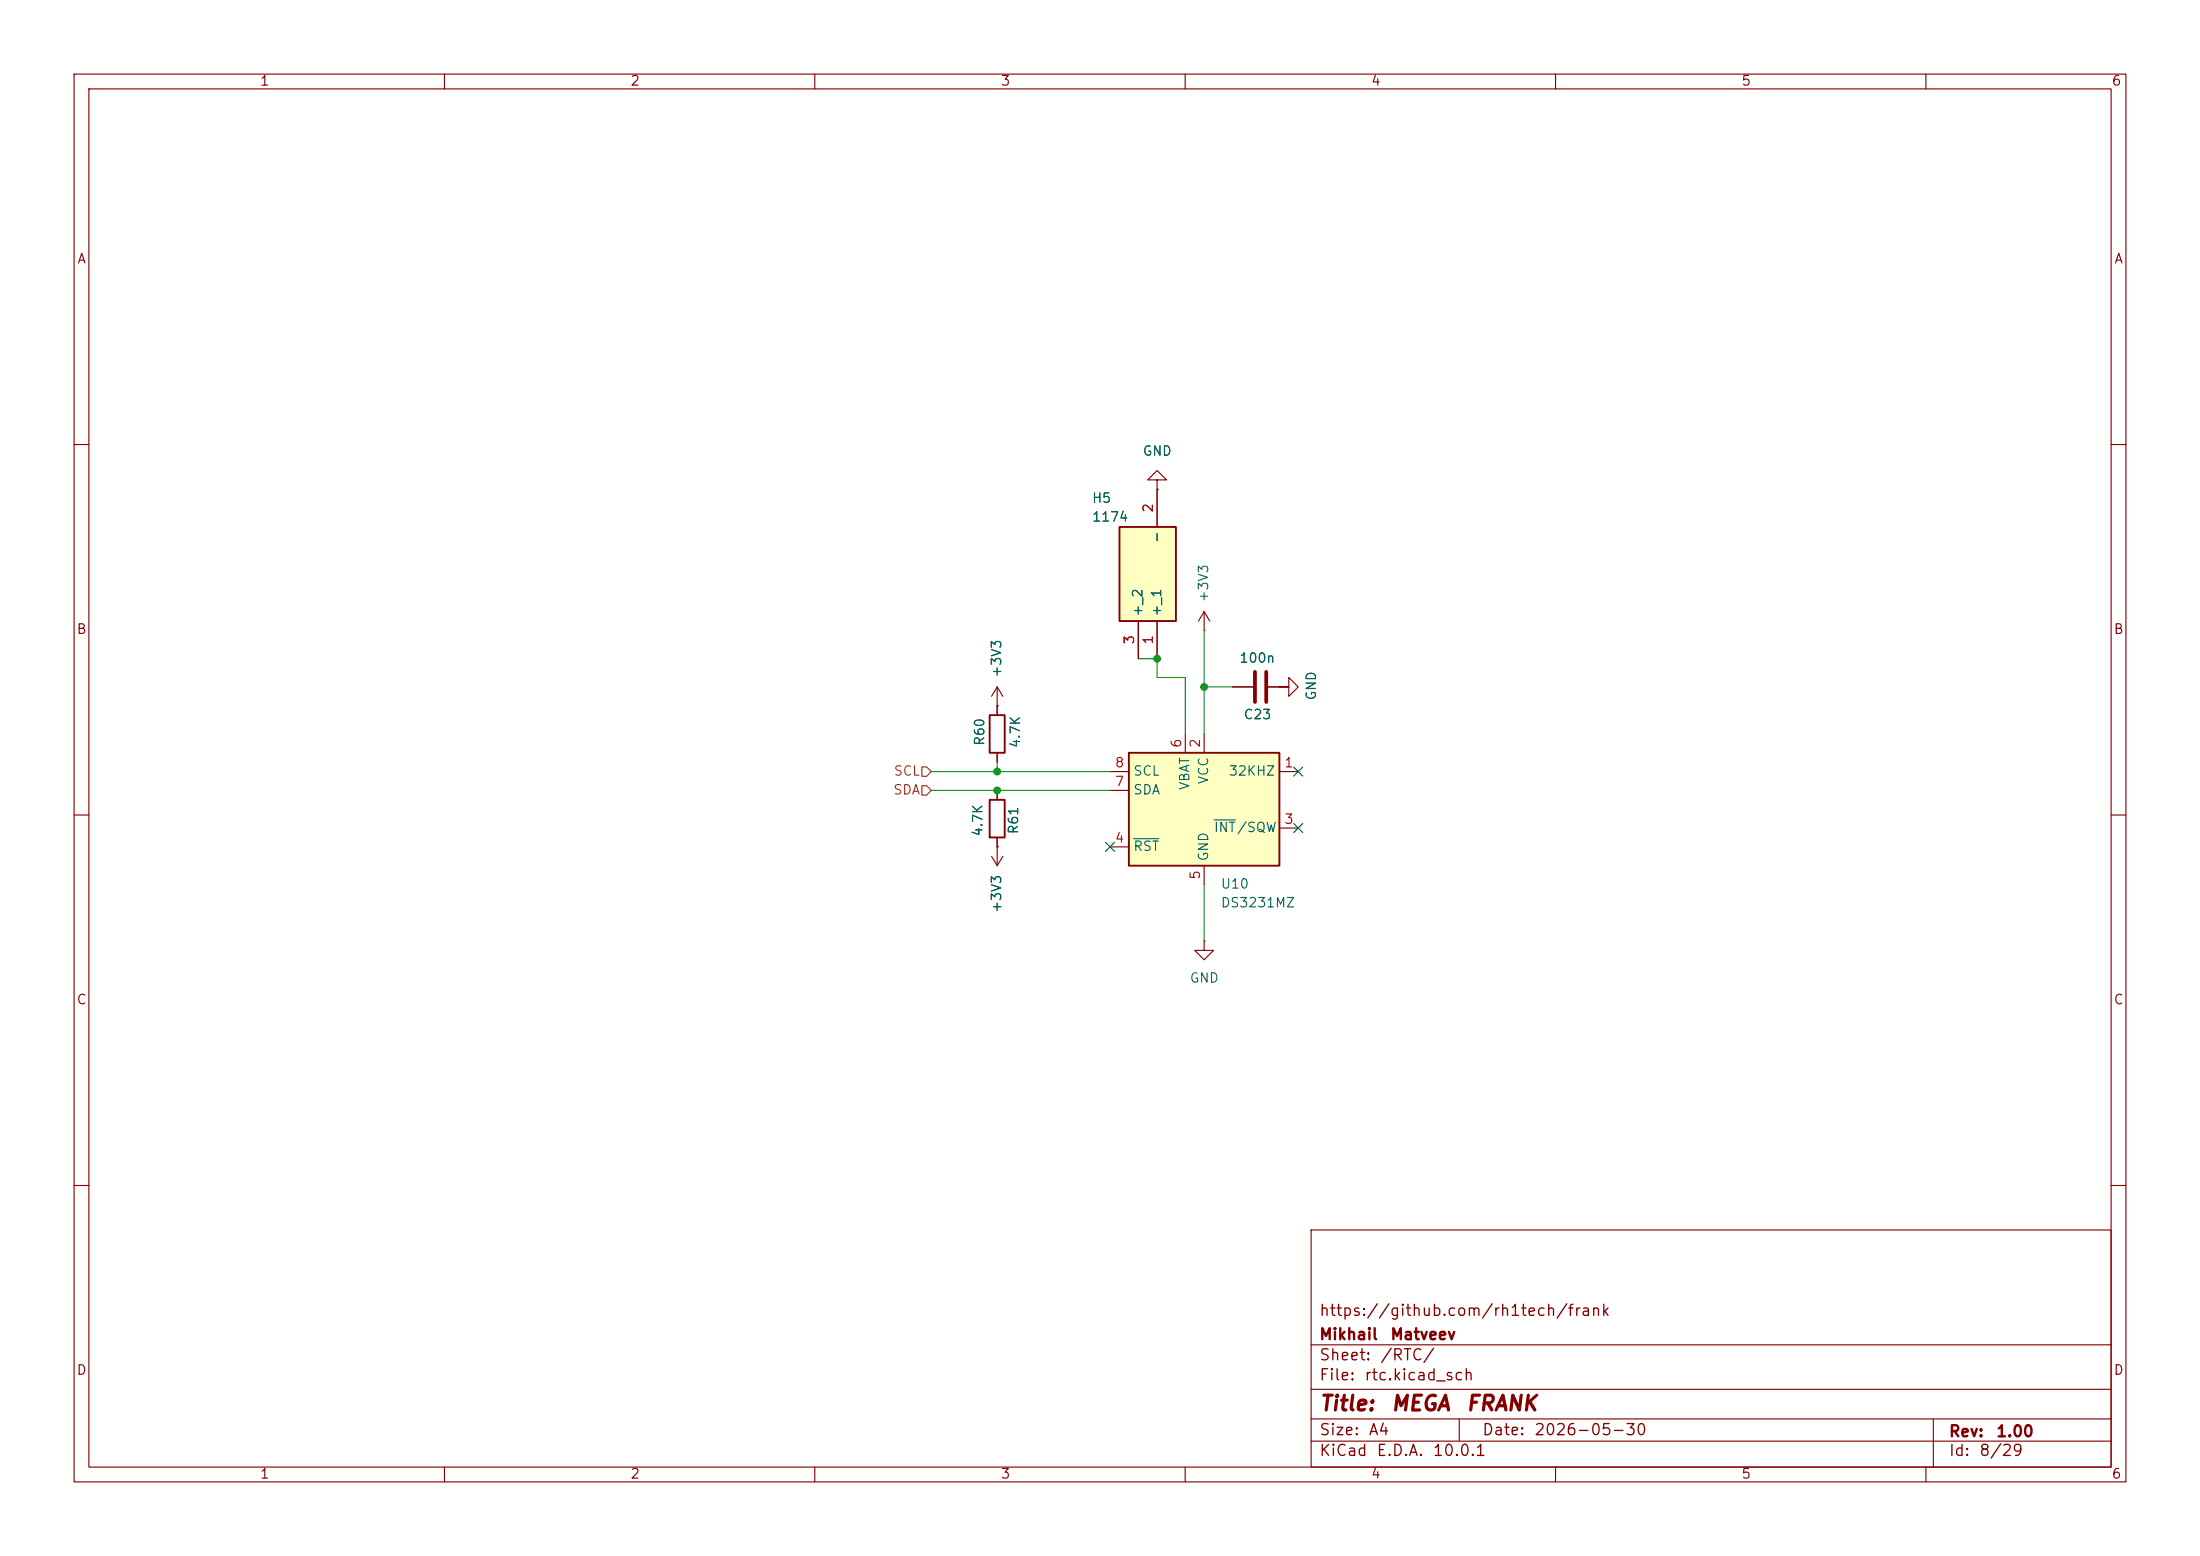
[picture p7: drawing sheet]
<svg xmlns="http://www.w3.org/2000/svg" width="297mm" height="210mm" viewBox="0 0 297 210" stroke-linecap="round" stroke-linejoin="round" font-family="sans-serif">
<g fill="none" stroke="#840000" stroke-width=".15">
<path d="M10 10h277v190h-277zM12 12h273v186h-273zM60 10v2M110 10v2M160 10v2M210 10v2M260 10v2M10 60h2M285 60h2M10 110h2M285 110h2M10 160h2"/>
<path d="M177 166h108v32h-108zM285 160h2M60 198v2M110 198v2M160 198v2M177 194.5h108M177 191.5h108M177 187.5h108M177 181.5h108M197 191.5v3M210 198v2M260 198v2"/>
<path d="M261 191.5v6.5"/>
</g>
<path d="M151.1 71.1h7.6v12.7h-7.6z" fill="#ffffc2"/>
<path d="M151.1 71.1h7.6v12.7h-7.6zM133.6 96.5h2v5.1h-2zM133.6 108h2v5h-2z" fill="none" stroke="#840000" stroke-width=".25"/>
<g fill="none" stroke="#840000" stroke-width=".15">
<path d="M156.2 64.8h1.3l-1.3-1.3-1.3 1.3h1.3v1.2M156.2 66h.1M156.2 66v5.1M134.6 95.3h.1M134.6 92.7v3.8M134.6 92.7l-.7 1.3M134.6 92.7l.8 1.3M153.7 83.8v5.1M156.2 83.8v5.1M162.6 85.1h.1M162.6 82.6l-.8 1.2M162.6 82.6l.7 1.2"/>
<path d="M162.6 82.6v2.5M166.4 92.7h2.8M171.2 92.7h2.8v1.3l1.3-1.3-1.3-1.3v1.3h-1.3M172.7 92.7h.1M133.9 115.6l.7 1.2M134.6 114.3h.1M134.6 101.6v1.3M134.6 106.7v1.3M134.6 113v3.8M135.4 115.6l-.8 1.2M162.6 127v1.3h1.2l-1.2 1.2-1.3-1.2h1.3M162.6 127h.1"/>
</g>
<path d="M169.4 90.7v4M170.9 90.7v4" fill="none" stroke="#840000" stroke-width=".51"/>
<path d="M152.4 101.6h20.3v15.2h-20.3z" fill="#ffffc2"/>
<path d="M152.4 101.6h20.3v15.2h-20.3z" fill="none" stroke="#840000" stroke-width=".25"/>
<g fill="none" stroke="#840000" stroke-width=".15">
<path d="M156.2 66h.1M156.2 66v5.1M134.6 95.3h.1M134.6 95.3v1.2M153.7 83.8v5.1M156.2 83.8v5.1M160 99.1v2.5M162.6 99.1v2.5M166.4 92.7h2.8M171.2 92.7h2.8M172.7 92.7h.1M134.6 114.3h.1"/>
<path d="M134.6 101.6v1.3M134.6 106.7v1.3M134.6 113v1.3M149.9 104.1h2.5M149.9 114.3h2.5M149.9 106.7h2.5M162.6 116.8v2.6M172.7 104.1h2.6M172.7 111.8h2.6"/>
</g>
<path d="M153 113.2h3.4M163.9 110.7h2.9" fill="none" stroke="#006464" stroke-width=".15"/>
<path d="M124.5 103.5h.6l.6 .6-.6 .7h-.6zM124.5 106h.6l.6 .7-.6 .6h-.6z" fill="none" stroke="#725600" stroke-width=".15"/>
<path d="M153.7 88.9h2.5v2.5h3.8v7.7M162.6 85.1v14M162.6 92.7h3.8M172.7 92.7h1.3M125.7 106.7h24.2M125.7 104.1h24.2M134.6 102.9v1.2M162.6 119.4v7.6" fill="none" stroke="#009600" stroke-width=".15"/>
<path d="M149.3 113.7l1.2 1.2M150.5 113.7l-1.2 1.2M174.7 103.5l1.2 1.2M174.7 111.2l1.2 1.2M175.9 103.5l-1.2 1.2M175.9 111.2l-1.2 1.2" fill="none" stroke="#000084" stroke-width=".15"/>
<g fill="#009600" stroke="#009600" stroke-width=".14">
<circle cx="134.6" cy="106.7" r=".46"/>
<circle cx="162.6" cy="92.7" r=".46"/>
<circle cx="134.6" cy="104.1" r=".46"/>
<circle cx="156.2" cy="88.9" r=".46"/>
</g>
<g font-size="2" fill="#840000">
<text x="178" y="190.9">Title:</text>
<text x="187.7" y="190.9">MEGA</text>
<text x="197.8" y="190.9">FRANK</text>
</g>
<g font-size="1.5" fill="#840000">
<text x="178" y="178">https://github.com/rh1tech/frank</text>
<text x="178" y="184">Sheet:</text>
<text x="178" y="181.2">Mikhail</text>
<text x="186.2" y="184">/RTC/</text>
<text x="187.6" y="181.2">Matveev</text>
<text x="178" y="186.7">File:</text>
<text x="184.1" y="186.7">rtc.kicad_sch</text>
<text x="178" y="196.9">KiCad</text>
<text x="178" y="194.1">Size:</text>
<text x="184.7" y="194.1">A4</text>
<text x="185.7" y="196.9">E.D.A.</text>
<text x="193.3" y="196.9">10.0.1</text>
<text x="200" y="194.1">Date:</text>
<text x="207" y="194.1">2026-05-30</text>
<text x="263" y="194.3">Rev:</text>
<text x="263" y="196.9">Id:</text>
<text x="267.1" y="196.9">8/29</text>
<text x="269.4" y="194.3">1.00</text>
</g>
<g font-size="1.3" fill="#840000">
<text x="35" y="11.9">1</text>
<text x="85" y="11.9">2</text>
<text x="135" y="11.9">3</text>
<text x="185" y="11.9">4</text>
<text x="235" y="11.9">5</text>
<text x="285" y="11.9">6</text>
<text x="10.3" y="35.9">A</text>
<text x="285.3" y="35.9">A</text>
<text x="10.3" y="85.9">B</text>
<text x="285.3" y="85.9">B</text>
<text x="10.3" y="135.9">C</text>
<text x="285.3" y="135.9">C</text>
<text x="10.3" y="185.9">D</text>
<text x="285.3" y="185.9">D</text>
<text x="35" y="199.9">1</text>
<text x="85" y="199.9">2</text>
<text x="135" y="199.9">3</text>
<text x="185" y="199.9">4</text>
<text x="235" y="199.9">5</text>
<text x="285" y="199.9">6</text>
</g>
<g font-size="1.3" fill="#006464">
<text x="154.2" y="61.8">GND</text>
<text x="147.3" y="68.2">H5</text>
<text x="147.3" y="70.7">1174</text>
<text x="157.1" y="73.4" transform="rotate(-90 157.1 73.4)">-</text>
<text x="154.5" y="83.3" transform="rotate(-90 154.5 83.3)">+_2</text>
<text x="157.1" y="83.3" transform="rotate(-90 157.1 83.3)">+_1</text>
<text x="163.4" y="81.4" transform="rotate(-90 163.4 81.4)">+3V3</text>
<text x="167.2" y="89.8">100n</text>
<text x="135.5" y="91.5" transform="rotate(-90 135.5 91.5)">+3V3</text>
<text x="178" y="94.6" transform="rotate(-90 178 94.6)">GND</text>
<text x="133.2" y="100.8" transform="rotate(-90 133.2 100.8)">R60</text>
<text x="138" y="101.1" transform="rotate(-90 138 101.1)">4.7K</text>
<text x="167.8" y="97.4">C23</text>
<text x="152.9" y="107.5">SDA</text>
<text x="152.9" y="105">SCL</text>
<text x="160.9" y="106.7" transform="rotate(-90 160.9 106.7)">VBAT</text>
<text x="163.4" y="105.9" transform="rotate(-90 163.4 105.9)">VCC</text>
<text x="165.8" y="105">32KHZ</text>
<text x="132.9" y="113" transform="rotate(-90 132.9 113)">4.7K</text>
<text x="137.8" y="112.7" transform="rotate(-90 137.8 112.7)">R61</text>
<text x="163.8" y="112.6">INT/SQW</text>
<text x="152.9" y="115.2">RST</text>
<text x="163.4" y="116.3" transform="rotate(-90 163.4 116.3)">GND</text>
<text x="135.5" y="123.3" transform="rotate(-90 135.5 123.3)">+3V3</text>
<text x="164.7" y="120.2">U10</text>
<text x="164.7" y="122.8">DS3231MZ</text>
<text x="160.5" y="132.9">GND</text>
</g>
<g font-size="1.3" fill="#a90000">
<text x="156" y="69.3" transform="rotate(-90 156 69.3)">2</text>
<text x="153.4" y="87.1" transform="rotate(-90 153.4 87.1)">3</text>
<text x="156" y="87.1" transform="rotate(-90 156 87.1)">1</text>
<text x="159.8" y="101" transform="rotate(-90 159.8 101)">6</text>
<text x="162.3" y="101" transform="rotate(-90 162.3 101)">2</text>
<text x="150.4" y="106.4">7</text>
<text x="150.4" y="103.9">8</text>
<text x="173.3" y="103.9">1</text>
<text x="173.3" y="111.5">3</text>
<text x="150.4" y="114">4</text>
<text x="162.3" y="118.8" transform="rotate(-90 162.3 118.8)">5</text>
</g>
<g font-size="1.3" fill="#725600">
<text x="120.5" y="107.5">SDA</text>
<text x="120.6" y="105">SCL</text>
</g>
</svg>
